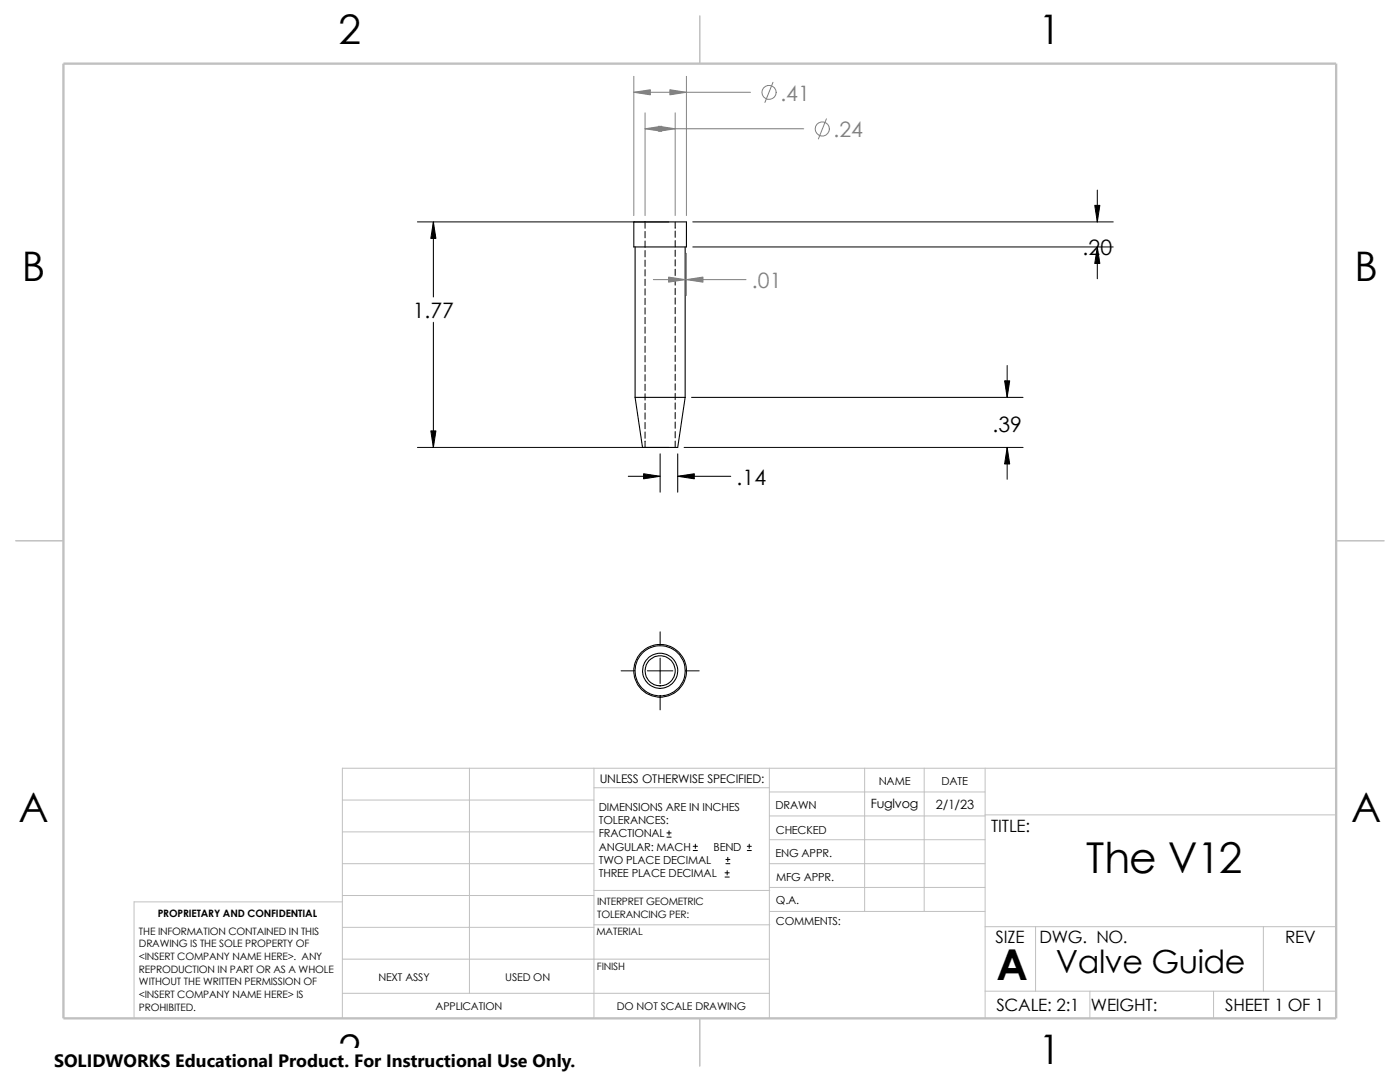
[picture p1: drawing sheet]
<svg xmlns="http://www.w3.org/2000/svg" width="279mm" height="216mm" viewBox="0 0 279 216" stroke-linecap="round" stroke-linejoin="round" font-family="sans-serif">
<g fill="none" stroke="#c0c0c0" stroke-width=".2">
<path d="M68.3 159.6h50.2M93.7 153.3v44.9M118.5 157.2h35M118.5 153.3v49.9M153.5 158h43.1M153.5 153.3v49.9M172.6 153.3v28.6M184.4 153.3v28.6M196.6 153.3v49.9M266.7 153.3h-198.4v49.9M68.3 172.3h50.2M68.3 166h50.2"/>
<path d="M68.3 178.7h50.2M68.3 180h-41.5v23.2M118.5 177.7h35.1M153.5 172.3h43.1M153.5 177.1h43.1M153.5 162.8h43.1M153.5 167.6h43.1M196.6 162.6h70.1M68.3 191.4h85.2M68.3 185h50.2M68.3 198.2h85.2M118.5 184.5h35.1"/>
<path d="M153.6 181.9h43M196.6 184.9h70.1M196.6 197.8h70.1M206.7 184.9v12.9M217.5 197.8v5.4M242.2 197.8v5.4M252.1 184.9v12.9"/>
</g>
<path d="M139.7 3.2v9.5M3.1 107.9h9.6M266.7 107.9h9.5M139.7 203.2v9.5" fill="none" stroke="#c0c0c0" stroke-width=".21"/>
<path d="M12.7 12.7h254v190.5h-254z" fill="none" stroke="#c0c0c0" stroke-width=".47"/>
<g fill="none" stroke="#000" stroke-width=".2">
<path d="M219 37.9v6.4M83.3 44.3h50.2M86.5 44.3v15M128.7 44.3v1.3M128.7 46.2v1.3M128.7 48.1v1.3M128.7 50v1.3M128.7 51.9v1.3M128.7 53.8v1.3M128.7 55.7v1.3M128.7 57.6v1.3M128.7 59.5v1.3"/>
<path d="M134.7 44.3v1.3M134.7 46.1v1.3M134.7 48v1.3M134.7 49.9v1.3M134.7 51.8v1.3M134.7 53.7v1.3M134.7 55.6v1.3M134.7 57.5v1.3M134.7 59.4v1.3M138.3 49.3h83.9M138.3 44.3h83.9M219 49.3v6.3"/>
<path d="M86.5 64.3v25M128.7 61.4v1.3M128.7 63.3v1.3M128.7 65.2v1.3M128.7 67.1v1.3M128.7 69v1.3M128.7 71v1.2M128.7 72.9v1.2M128.7 74.8v1.2M128.7 76.7v1.2M128.7 78.6v1.2M134.7 61.3v1.3"/>
<path d="M134.7 63.2v1.3M134.7 65.2v1.2M134.7 67.1v1.2M134.7 69v1.2M134.7 70.9v1.2M134.7 72.8v1.2M134.7 74.7v1.2M134.7 76.6v1.3M134.7 78.5v1.3M138 79.3h66.2M201 72.9v6.4M83.3 89.3h50.2"/>
<path d="M125.4 95h6.3M128.7 80.5v1.2M128.7 82.4v1.3M128.7 84.3v1.3M128.7 86.2v1.3M128.7 88v1.3M131.7 90.6v7.6M134.7 80.4v1.3M134.7 82.3v1.3M134.7 84.2v1.3M134.7 86.1v1.3M134.7 88v1.3"/>
<path d="M135.3 90.6v7.6M135.3 95h10.5M136.5 89.3h67.7M201 89.3v6.3M124 133.9h2.7M129.2 133.9h5.1M131.7 126.1v2.7M131.7 131.3v5.1M131.7 138.9v2.7M136.8 133.9h2.7M133.1 167h.8M133.1 166.2h.8"/>
<path d="M133.5 165.8v.8M138.3 169.7h.9M138.3 168.9h.9M138.8 168.4v.9M144.7 175h.8M144.7 174.2h.8M144.9 172.3h.8M144.9 171.5h.8M145.1 173.7v.9M145.2 171.1v.8M149.1 169.7h.8M149.1 168.9h.8"/>
<path d="M149.5 168.4v.9"/>
</g>
<g fill="none" stroke="#000" stroke-width=".21">
<path d="M126.5 44.3h10.5v5h-10.5zM126.7 49.3v30M136.7 49.3v30M126.7 79.3h10M126.7 79.3l1.5 10h7.1l1.4-10"/>
<circle cx="131.7" cy="133.9" r="3"/>
<circle cx="131.7" cy="133.9" r="5"/>
<circle cx="131.7" cy="133.8" r="5.3"/>
<circle cx="131.7" cy="133.9" r="3.5"/>
</g>
<g fill="none" stroke="#808080" stroke-width=".2">
<path d="M126.5 18.4h23.3M126.5 15.2v27.8M137 15.2v27.8M154.3 16.4l-1.6 4M128.7 25.7h31.7M128.7 22.5v20.5M134.7 22.5v20.5M164.9 23.7l-1.6 4M130.4 55.8h6.3M137 50.5v8.5M137 55.8h11.9"/>
<circle cx="153.5" cy="18.4" r="1.4"/>
<circle cx="164.1" cy="25.7" r="1.41"/>
</g>
<g fill="#808080" stroke="#808080" stroke-width=".2">
<path d="M126.5 18.4l3.3-.5v1z"/>
<path d="M133.7 17.9l3.3 .5-3.3 .5z"/>
<path d="M128.7 25.7l3.3-.5v1z"/>
<path d="M131.4 25.2l3.3 .5-3.3 .5z"/>
<path d="M137 55.8l3.3-.5v1z"/>
<path d="M133.4 55.3l3.3 .5-3.3 .5z"/>
</g>
<path d="M86.5 44.3l.5 3.3h-1zM219 49.3l.5 3.3h-1zM218.5 41h1l-.5 3.3zM200.5 76h1l-.5 3.3zM86 86h1l-.5 3.3zM128.4 94.5l3.3 .5-3.3 .5zM135.3 95l3.3-.5v1zM201 89.3l.5 3.3h-1z" fill="#000" stroke="#000" stroke-width=".2"/>
<path d="M10.8 209.2h104.1v6.7h-104.1z" fill="#fff"/>
<g font-size="8.5">
<text x="216.8" y="174.1">The V12</text>
<text x="198.8" y="195.5">A</text>
</g>
<g font-size="8.1">
<text x="67.6" y="8.8">2</text>
<text x="207.3" y="8.8">1</text>
<text x="4.4" y="56.1">B</text>
<text x="270.3" y="56.1">B</text>
<text x="3.7" y="164.1">A</text>
<text x="269.6" y="164.1">A</text>
<text x="67.6" y="212.3">2</text>
<text x="207.3" y="212.3">1</text>
</g>
<text font-size="6.4" x="210.7" y="194.1">Valve Guide</text>
<g font-size="4.2" fill="#808080">
<text x="155.7" y="20.1">.41</text>
<text x="166.4" y="27.3">.24</text>
<text x="150.1" y="57.5">.01</text>
</g>
<g font-size="4.2">
<text x="216.1" y="50.9">.20</text>
<text x="82.4" y="63.5">1.77</text>
<text x="198.1" y="86.1">.39</text>
<text x="147" y="96.7">.14</text>
</g>
<text font-size="3.6" x="10.8" y="213">SOLIDWORKS Educational Product. For Instructional Use Only.</text>
<g font-size="3.4">
<text x="197.8" y="166">TITLE:</text>
<text x="198.7" y="188.1">SIZE</text>
<text x="207.5" y="188.1">DWG. NO.</text>
<text x="256.5" y="188.2">REV</text>
<text x="198.8" y="201.7">SCALE: 2:1</text>
<text x="217.7" y="201.8">WEIGHT:</text>
<text x="244.5" y="201.7">SHEET 1 OF 1</text>
</g>
<g font-size="2.5">
<text x="173.8" y="161.3">Fuglvog</text>
<text x="186.7" y="161.4">2/1/23</text>
</g>
<text font-size="2.4" x="119.7" y="156.2">UNLESS OTHERWISE SPECIFIED:</text>
<g font-size="2.2">
<text x="119.5" y="161.8">DIMENSIONS ARE IN INCHES</text>
<text x="154.8" y="161.5">DRAWN</text>
<text x="175.4" y="156.7">NAME</text>
<text x="187.9" y="156.7">DATE</text>
<text x="119.5" y="164.4">TOLERANCES:</text>
<text x="119.5" y="167.1">FRACTIONAL</text>
<text x="154.8" y="166.3">CHECKED</text>
<text x="119.5" y="172.4">TWO PLACE DECIMAL</text>
<text x="119.5" y="169.8">ANGULAR: MACH</text>
<text x="142.4" y="169.8">BEND</text>
<text x="154.8" y="171">ENG APPR.</text>
<text x="119.5" y="175">THREE PLACE DECIMAL</text>
<text x="154.9" y="175.7">MFG APPR.</text>
<text x="154.9" y="184.7">COMMENTS:</text>
<text x="154.9" y="180.5">Q.A.</text>
</g>
<g font-size="2.1">
<text x="75.5" y="195.7">NEXT ASSY</text>
<text x="100.8" y="195.7">USED ON</text>
<text x="86.9" y="201.5">APPLICATION</text>
<text x="123.1" y="201.6">DO NOT SCALE DRAWING</text>
</g>
<g font-size="2">
<text x="31.5" y="183">PROPRIETARY AND CONFIDENTIAL</text>
<text x="119.2" y="180.6">INTERPRET GEOMETRIC</text>
<text x="119.2" y="183.1">TOLERANCING PER:</text>
<text x="27.7" y="186.5">THE INFORMATION CONTAINED IN THIS</text>
<text x="27.7" y="189.1">DRAWING IS THE SOLE PROPERTY OF</text>
<text x="27.7" y="191.6">&lt;INSERT COMPANY NAME HERE&gt;. ANY</text>
<text x="119" y="186.6">MATERIAL</text>
<text x="27.7" y="194.1">REPRODUCTION IN PART OR AS A WHOLE</text>
<text x="27.7" y="196.6">WITHOUT THE WRITTEN PERMISSION OF</text>
<text x="119.1" y="193.5">FINISH</text>
<text x="27.7" y="199.1">&lt;INSERT COMPANY NAME HERE&gt; IS</text>
<text x="27.7" y="201.7">PROHIBITED.</text>
</g>
</svg>
